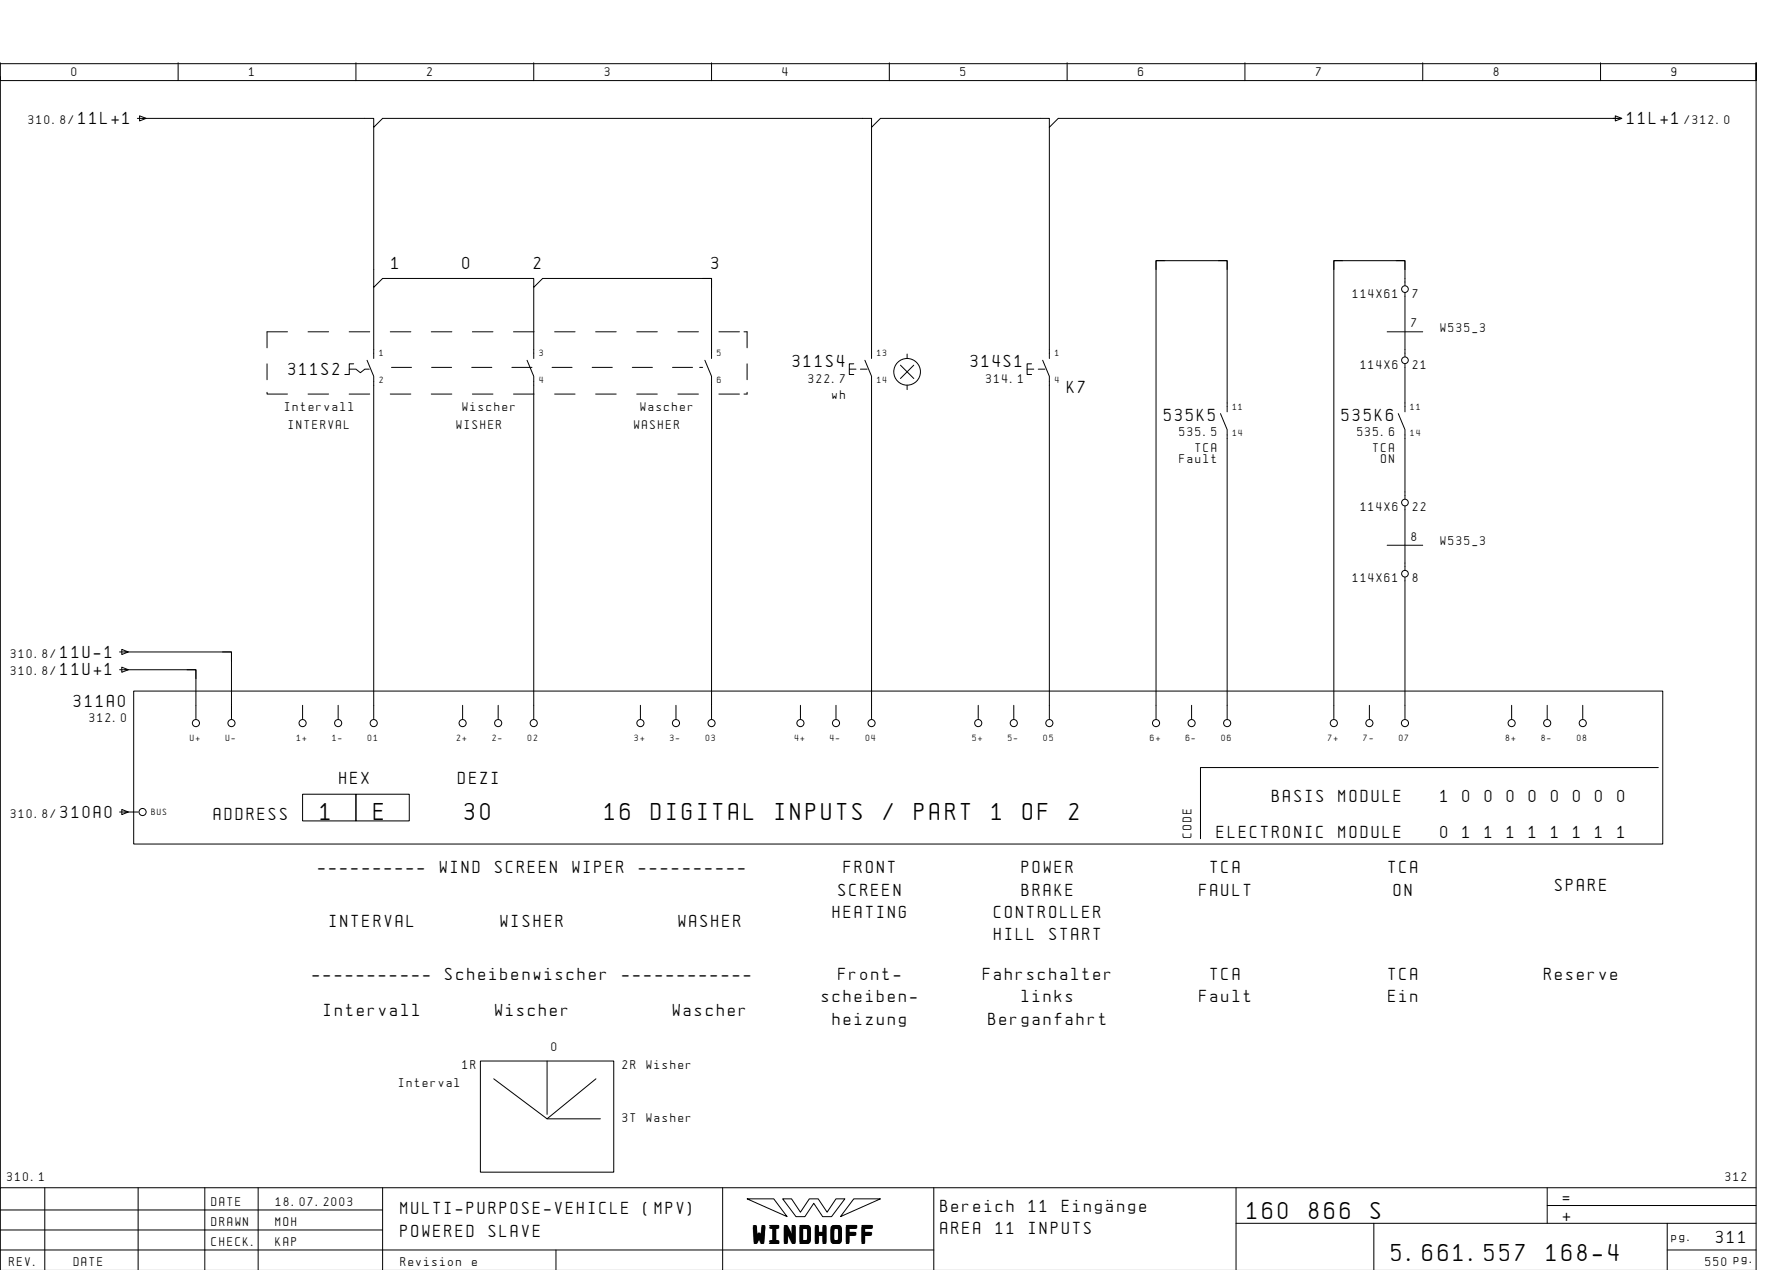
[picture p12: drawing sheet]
<svg xmlns="http://www.w3.org/2000/svg" width="399mm" height="286mm" viewBox="0 0 399 286" stroke-linecap="round" stroke-linejoin="round" font-family="sans-serif">
<g fill="none" stroke="#000" stroke-width=".22">
<path d="M.1 14.1v4h395v-4v271.6M.1 17.1v250M.1 14.3h395M40.1 14.1v4M80.1 14.1v4M120.1 14.1v4M160.1 14.1v4M200.1 14.1v4M240.1 14.1v4M280.1 14.1v4M320.1 14.1v4M360.1 14.1v4"/>
<path d="M30.9 26.6h53.2v2l2-2h110v2l2-2h38v2l2-2h126.7M31.4 26l1.5 .6-1.5 .6zM84.1 28.6v36l2-2h34v2l2-2h38v18M196.1 28.6v52M236.1 28.6v52M363.4 26l1.5 .6-1.5 .6zM262.1 58.6h-2v2M274.1 58.6h2v2M302.1 58.6h-2v2M314.1 58.6h2v2M64.7 74.6h-4.6v3.6M69.3 74.6h4.6"/>
<path d="M78.5 74.6h4.7M84.1 64.6v16M87.8 74.6h4.6M97 74.6h4.7M106.3 74.6h4.6M115.5 74.6h4.7M120.1 64.6v16M124.8 74.6h4.6M134 74.6h4.6M143.3 74.6h4.6M152.5 74.6h4.6M158.1 62.6h2v2"/>
<path d="M161.7 74.6h4.6M167.4 74.6h.7v3.6M204.1 79.6v1M312.1 74.6h8M316.1 64.2v-5.6h-16v103M316.1 65.8v14.4M60.1 81.8v3.6M60.1 88.2v.4h4.6M69.3 88.6h4.6M78.5 88.6h4.7M78.6 83h1.5l1 .8 1-.8h1M79.6 81.8h-1v2.4h-1"/>
<path d="M82.6 81l1.5 3.6v77M87.8 88.6h4.6M88.1 82.6h4.5M97 88.6h4.7M97.1 82.6h4.5M106.1 82.6h4.6M106.3 88.6h4.6M115.1 82.6h4.6M115.5 88.6h4.7M118.6 81l1.5 3.6v77M124.2 82.6h4.5M124.8 88.6h4.6"/>
<path d="M133.2 82.6h4.6M134 88.6h4.6M142.2 82.6h4.6M143.3 88.6h4.6M151.3 82.6h4.5M152.5 88.6h4.6M157.4 82.6h.7M158.6 81l1.5 3.6v77M161.7 88.6h4.6M168.1 88.2v.4h-.7M168.1 81.8v3.6M191.1 83h1.5"/>
<path d="M192.1 81.8h-1v2.4h1M193.6 83h1.5M194.6 81l1.5 3.6v77M202.6 82.1l3 3M204.1 86.6v1M205.6 82.1l-3 3M231.1 83h1.5M232.1 81.8h-1v2.4h1M233.6 83h1.5M234.6 81l1.5 3.6v77M274.6 93l1.5 3.6v65M276.1 92.6v-34h-16v103"/>
<path d="M314.6 93l1.5 3.6v15.6M316.1 81.8v10.8M316.1 113.8v14.4M312.1 122.6h8M316.1 129.8v31.8M26.9 146.6h1.9M26.9 150.6h1.9M27.4 146l1.5 .6-1.5 .6zM27.4 150l1.5 .6-1.5 .6zM28.1 150.6h16v11M28.1 146.6h24v15M30.1 155.4h344v34.4h-344z"/>
<path d="M42.1 150.6h2v2M50.1 146.6h2v2M68.1 158.6v3M76.1 158.6v3M104.1 158.6v3M112.1 158.6v3M144.1 158.6v3M152.1 158.6v3M180.1 158.6v3M188.1 158.6v3M220.1 158.6v3M228.1 158.6v3"/>
<path d="M268.1 158.6v3M308.1 158.6v3M340.1 158.6v3M348.1 158.6v3M356.1 158.6v3M68.1 178.6h12v6h-12zM80.1 178.6h12v6h-12zM373.1 172.6h-103v16M26.9 182.6h4.2M27.4 182l1.5 .6-1.5 .6zM108.1 238.6h30v25h-30zM123.1 238.6v12"/>
<path d="M111.1 242.6l12 9 11-9M123.1 251.6h12M10.1 267.1v18.5M31.1 267.1v18.5M46.1 267.1v18.6M58.1 267.1v18.6M86.1 272.1h-86M86.1 276.6h-86M86.1 267.1v18.6M162.6 267.1v18.6M168.1 269.6h6l3 4zM176.1 269.6h2l2 3 2-3h2l2 3 2-3h2l-3 4h-2l-2-3-2 3h-2z"/>
<path d="M192.1 269.6h6l-9 4zM210.1 267.1v18.6M278.1 275.1h117M278.1 267.1v18.6M309.1 275.1v10.6M348.1 271.1h47M348.1 267.1v8M375.1 275.1v10.6M395.1 267.1h-395v18.6M125.1 281.1v4.6M210.1 281.1h-210M375.1 281.1h20"/>
<circle cx="316.1" cy="65" r=".75"/>
<circle cx="204.1" cy="83.6" r="3"/>
<circle cx="316.1" cy="81" r=".75"/>
<circle cx="316.1" cy="113" r=".75"/>
<circle cx="316.1" cy="129" r=".75"/>
<circle cx="44.1" cy="162.6" r=".8"/>
<circle cx="52.1" cy="162.6" r=".8"/>
<circle cx="68.1" cy="162.6" r=".8"/>
<circle cx="76.1" cy="162.6" r=".8"/>
<circle cx="84.1" cy="162.6" r=".8"/>
<circle cx="104.1" cy="162.6" r=".8"/>
<circle cx="112.1" cy="162.6" r=".8"/>
<circle cx="120.1" cy="162.6" r=".8"/>
<circle cx="144.1" cy="162.6" r=".8"/>
<circle cx="152.1" cy="162.6" r=".8"/>
<circle cx="160.1" cy="162.6" r=".8"/>
<circle cx="180.1" cy="162.6" r=".8"/>
<circle cx="188.1" cy="162.6" r=".8"/>
<circle cx="196.1" cy="162.6" r=".8"/>
<circle cx="220.1" cy="162.6" r=".8"/>
<circle cx="228.1" cy="162.6" r=".8"/>
<circle cx="236.1" cy="162.6" r=".8"/>
<circle cx="260.1" cy="162.6" r=".8"/>
<circle cx="268.1" cy="162.6" r=".8"/>
<circle cx="276.1" cy="162.6" r=".8"/>
<circle cx="300.1" cy="162.6" r=".8"/>
<circle cx="308.1" cy="162.6" r=".8"/>
<circle cx="316.1" cy="162.6" r=".8"/>
<circle cx="340.1" cy="162.6" r=".8"/>
<circle cx="348.1" cy="162.6" r=".8"/>
<circle cx="356.1" cy="162.6" r=".8"/>
<circle cx="32.1" cy="182.6" r=".8"/>
</g>
<g font-size="4.4">
<text x="72.1" y="184.4">1</text>
<text x="84.1" y="184.4">E</text>
<text x="104.6" y="184.4">30</text>
<text x="136.1" y="184.4">16</text>
<text x="146.5" y="184.4">DIGITAL</text>
<text x="174.4" y="184.4">INPUTS</text>
<text x="198.8" y="184.4">/</text>
<text x="205.7" y="184.4">PART</text>
<text x="223.1" y="184.4">1</text>
<text x="230.1" y="184.4">OF</text>
<text x="240.6" y="184.4">2</text>
<text x="280.6" y="274.1">160</text>
<text x="294.5" y="274.1">866</text>
<text x="308.4" y="274.1">S</text>
<text x="169.5" y="279.3">WINDHOFF</text>
<text x="313.1" y="283.6">5.661.557</text>
<text x="347.9" y="283.6">168-4</text>
</g>
<g font-size="3.1">
<text x="17.6" y="27.9">11L+1</text>
<text x="366.1" y="27.9">11L+1</text>
<text x="88.1" y="60.4">1</text>
<text x="104.1" y="60.4">0</text>
<text x="120.1" y="60.4">2</text>
<text x="160.1" y="60.4">3</text>
<text x="178.4" y="82.6">311S4</text>
<text x="218.4" y="82.6">314S1</text>
<text x="64.9" y="84.4">311S2</text>
<text x="240.1" y="88.4">K7</text>
<text x="261.9" y="94.6">535K5</text>
<text x="301.9" y="94.6">535K6</text>
<text x="13.6" y="147.9">11U-1</text>
<text x="13.6" y="151.9">11U+1</text>
<text x="16.6" y="158.9">311A0</text>
<text x="76.3" y="176.4">HEX</text>
<text x="103.1" y="176.4">DEZI</text>
<text x="13.6" y="183.9">310A0</text>
<text x="48.1" y="184.4">ADDRESS</text>
<text x="286.2" y="180.4">BASIS</text>
<text x="301.2" y="180.4">MODULE</text>
<text x="324.1" y="180.4">1</text>
<text x="329.1" y="180.4">0</text>
<text x="334" y="180.4">0</text>
<text x="339" y="180.4">0</text>
<text x="344" y="180.4">0</text>
<text x="349" y="180.4">0</text>
<text x="353.9" y="180.4">0</text>
<text x="358.9" y="180.4">0</text>
<text x="363.9" y="180.4">0</text>
<text x="273.8" y="188.4">ELECTRONIC</text>
<text x="301.2" y="188.4">MODULE</text>
<text x="324.1" y="188.4">0</text>
<text x="329.1" y="188.4">1</text>
<text x="334" y="188.4">1</text>
<text x="339" y="188.4">1</text>
<text x="344" y="188.4">1</text>
<text x="349" y="188.4">1</text>
<text x="353.9" y="188.4">1</text>
<text x="358.9" y="188.4">1</text>
<text x="363.9" y="188.4">1</text>
<text x="71.6" y="196.4">----------</text>
<text x="98.9" y="196.4">WIND</text>
<text x="111.4" y="196.4">SCREEN</text>
<text x="128.8" y="196.4">WIPER</text>
<text x="143.7" y="196.4">----------</text>
<text x="189.9" y="196.4">FRONT</text>
<text x="229.9" y="196.4">POWER</text>
<text x="272.3" y="196.4">TCA</text>
<text x="312.3" y="196.4">TCA</text>
<text x="188.6" y="201.4">SCREEN</text>
<text x="229.9" y="201.4">BRAKE</text>
<text x="269.9" y="201.4">FAULT</text>
<text x="313.6" y="201.4">ON</text>
<text x="349.9" y="200.4">SPARE</text>
<text x="74.1" y="208.4">INTERVAL</text>
<text x="112.6" y="208.4">WISHER</text>
<text x="152.6" y="208.4">WASHER</text>
<text x="187.4" y="206.4">HEATING</text>
<text x="223.6" y="206.4">CONTROLLER</text>
<text x="223.6" y="211.4">HILL</text>
<text x="236.1" y="211.4">START</text>
<text x="70.3" y="220.4">-----------</text>
<text x="100.2" y="220.4">Scheibenwischer</text>
<text x="140" y="220.4">------------</text>
<text x="188.6" y="220.4">Front-</text>
<text x="221.2" y="220.4">Fahrschalter</text>
<text x="272.3" y="220.4">TCA</text>
<text x="312.3" y="220.4">TCA</text>
<text x="347.4" y="220.4">Reserve</text>
<text x="184.9" y="225.4">scheiben-</text>
<text x="229.9" y="225.4">links</text>
<text x="269.9" y="225.4">Fault</text>
<text x="312.3" y="225.4">Ein</text>
<text x="72.9" y="228.4">Intervall</text>
<text x="111.4" y="228.4">Wischer</text>
<text x="151.4" y="228.4">Wascher</text>
<text x="187.4" y="230.4">heizung</text>
<text x="222.4" y="230.4">Berganfahrt</text>
<text x="90.1" y="273.1">MULTI-PURPOSE-VEHICLE</text>
<text x="144.8" y="273.1">(MPV)</text>
<text x="211.6" y="272.6">Bereich</text>
<text x="231.5" y="272.6">11</text>
<text x="238.9" y="272.6">EingÑnge</text>
<text x="351.6" y="270.6">=</text>
<text x="351.6" y="274.6">+</text>
<text x="90.1" y="278.1">POWERED</text>
<text x="110" y="278.1">SLAVE</text>
<text x="211.6" y="277.6">AREA</text>
<text x="224" y="277.6">11</text>
<text x="231.5" y="277.6">INPUTS</text>
<text x="386.1" y="279.6">311</text>
</g>
<g font-size="2.3">
<text x="16.1" y="17.1">0</text>
<text x="56.1" y="17.1">1</text>
<text x="96.1" y="17.1">2</text>
<text x="136.1" y="17.1">3</text>
<text x="176.1" y="17.1">4</text>
<text x="216.1" y="17.1">5</text>
<text x="256.1" y="17.1">6</text>
<text x="296.1" y="17.1">7</text>
<text x="336.1" y="17.1">8</text>
<text x="376.1" y="17.1">9</text>
<text x="6.4" y="27.9">310.8/</text>
<text x="379" y="27.9">/312.0</text>
<text x="304.3" y="66.9">114X61</text>
<text x="317.8" y="66.9">7</text>
<text x="317.6" y="73.6">7</text>
<text x="324.1" y="74.6">W535_3</text>
<text x="306.1" y="82.9">114X6</text>
<text x="317.8" y="82.9">21</text>
<text x="181.9" y="86.1">322.7</text>
<text x="187.2" y="89.6">wh</text>
<text x="221.9" y="86.1">314.1</text>
<text x="64.1" y="92.4">Intervall</text>
<text x="104.1" y="92.4">Wischer</text>
<text x="144.1" y="92.4">Wascher</text>
<text x="64.9" y="96.4">INTERVAL</text>
<text x="102.7" y="96.4">WISHER</text>
<text x="142.7" y="96.4">WASHER</text>
<text x="265.4" y="98.1">535.5</text>
<text x="269" y="101.6">TCA</text>
<text x="305.4" y="98.1">535.6</text>
<text x="309" y="101.6">TCA</text>
<text x="265.4" y="104.1">Fault</text>
<text x="310.7" y="104.1">ON</text>
<text x="306.1" y="114.9">114X6</text>
<text x="317.8" y="114.9">22</text>
<text x="317.6" y="121.6">8</text>
<text x="324.1" y="122.6">W535_3</text>
<text x="304.3" y="130.9">114X61</text>
<text x="317.8" y="130.9">8</text>
<text x="2.4" y="147.9">310.8/</text>
<text x="2.4" y="151.9">310.8/</text>
<text x="20.1" y="162.4">312.0</text>
<text x="2.4" y="183.9">310.8/</text>
<text x="268.1" y="188.4" transform="rotate(-90 268.1 188.4)">CODE</text>
<text x="124.1" y="236.4">0</text>
<text x="89.7" y="244.4">Interval</text>
<text x="104.1" y="240.4">1R</text>
<text x="140.1" y="240.4">2R</text>
<text x="145.4" y="240.4">Wisher</text>
<text x="140.1" y="252.4">3T</text>
<text x="145.4" y="252.4">Washer</text>
<text x="1.6" y="265.6">310.1</text>
<text x="388.2" y="265.6">312</text>
<text x="47.6" y="271.1">DATE</text>
<text x="47.6" y="275.6">DRAWN</text>
<text x="62" y="275.6">MOH</text>
<text x="62.1" y="271.1">18.07.2003</text>
<text x="47.6" y="280.1">CHECK.</text>
<text x="62" y="280.1">KAP</text>
<text x="376.1" y="279.1">pg.</text>
<text x="2.1" y="284.6">REV.</text>
<text x="16.6" y="284.6">DATE</text>
<text x="90.1" y="284.6">Revision</text>
<text x="106.2" y="284.6">e</text>
<text x="383.7" y="284.6">550 pg.</text>
</g>
<g font-size="1.6">
<text x="85.4" y="80.1">1</text>
<text x="121.4" y="80.1">3</text>
<text x="161.4" y="80.1">5</text>
<text x="197.4" y="80.1">13</text>
<text x="237.4" y="80.1">1</text>
<text x="85.4" y="86.1">2</text>
<text x="121.4" y="86.1">4</text>
<text x="161.4" y="86.1">6</text>
<text x="197.4" y="86.1">14</text>
<text x="237.4" y="86.1">4</text>
<text x="277.4" y="92.1">11</text>
<text x="317.4" y="92.1">11</text>
<text x="277.4" y="98.1">14</text>
<text x="317.4" y="98.1">14</text>
<text x="42.8" y="166.6">U+</text>
<text x="50.8" y="166.6">U-</text>
<text x="66.8" y="166.6">1+</text>
<text x="74.8" y="166.6">1-</text>
<text x="82.8" y="166.6">01</text>
<text x="102.8" y="166.6">2+</text>
<text x="110.8" y="166.6">2-</text>
<text x="118.8" y="166.6">02</text>
<text x="142.8" y="166.6">3+</text>
<text x="150.8" y="166.6">3-</text>
<text x="158.8" y="166.6">03</text>
<text x="178.8" y="166.6">4+</text>
<text x="186.8" y="166.6">4-</text>
<text x="194.8" y="166.6">04</text>
<text x="218.8" y="166.6">5+</text>
<text x="226.8" y="166.6">5-</text>
<text x="234.8" y="166.6">05</text>
<text x="258.8" y="166.6">6+</text>
<text x="266.8" y="166.6">6-</text>
<text x="274.8" y="166.6">06</text>
<text x="298.8" y="166.6">7+</text>
<text x="306.8" y="166.6">7-</text>
<text x="314.8" y="166.6">07</text>
<text x="338.8" y="166.6">8+</text>
<text x="346.8" y="166.6">8-</text>
<text x="354.8" y="166.6">08</text>
<text x="34.1" y="183.3">BUS</text>
</g>
</svg>
